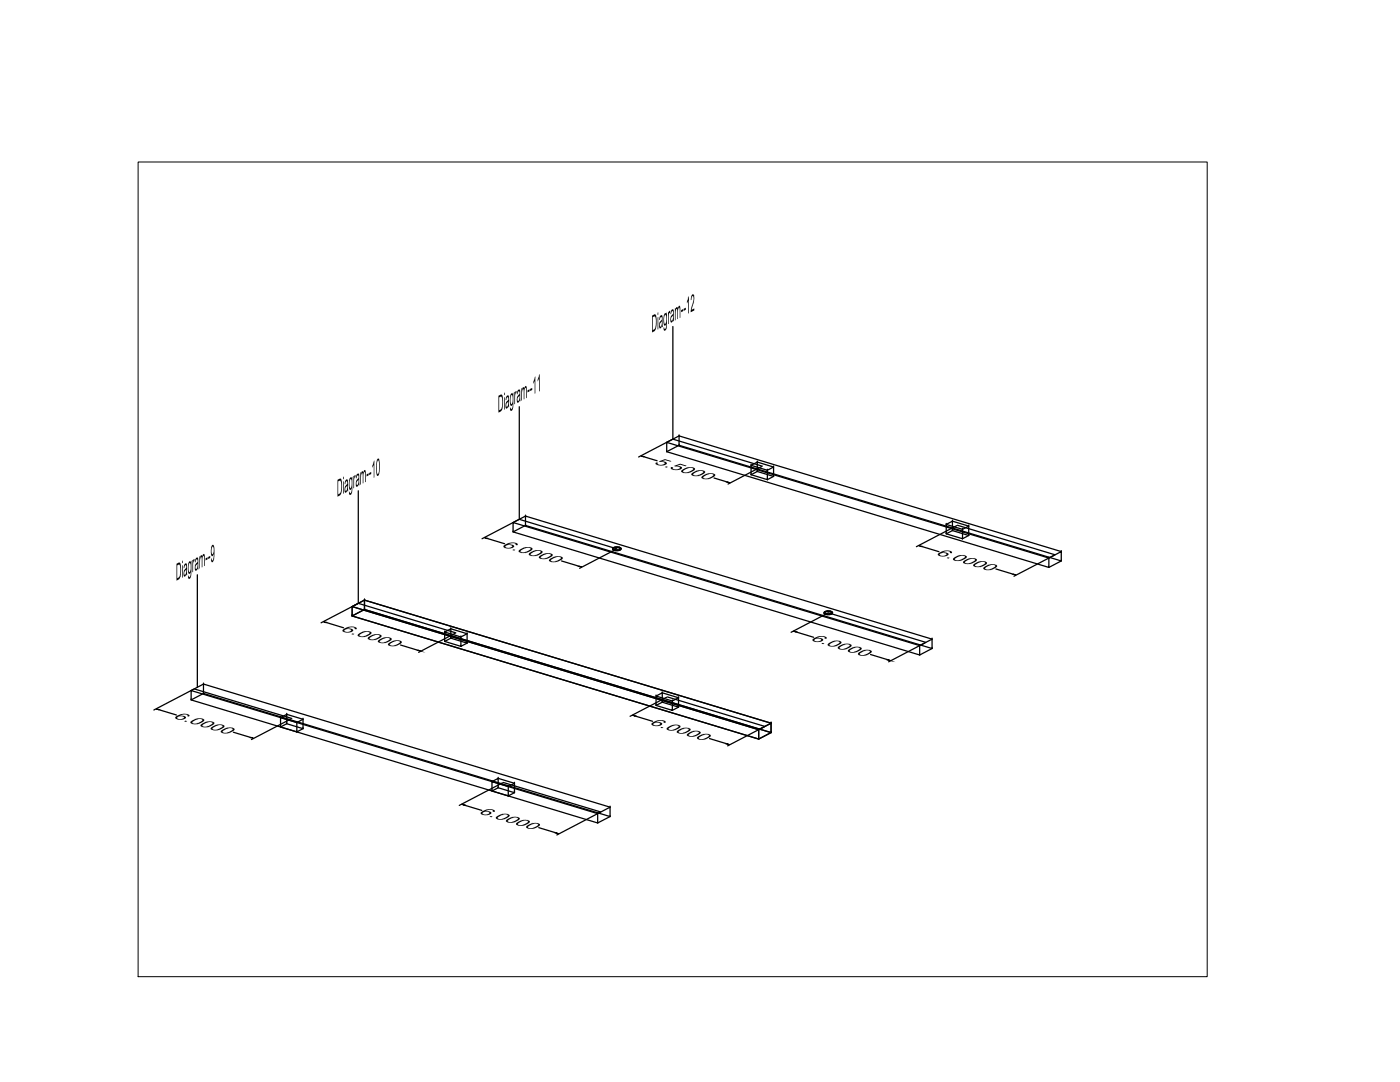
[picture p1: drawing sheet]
<svg xmlns="http://www.w3.org/2000/svg" width="279mm" height="216mm" viewBox="0 0 279 216" stroke-linecap="round" stroke-linejoin="round" font-family="sans-serif">
<!-- layer: objetc outline -->
<g fill="none" stroke="#000" stroke-width=".25">
<path d="M133.1 88.3l76.2 23.1v1.8l-76.2-23.1zM135.5 87h.1M135.5 88.9h.1M135.5 88.9l-2.4 1.2M135.5 87l-2.4 1.3M72.7 119.7h.1M72.7 119.7l-2.4 1.3M102.4 104.3l81.1 24.5v1.9l-81.1-24.6zM104.9 103h.1M104.9 104.8h.1M104.9 104.8l-2.5 1.3M104.9 103l-2.5 1.3"/>
<path d="M209.3 111.4l2.5-1.3v1.8l-2.5 1.3M209.3 111.4h.1M209.3 113.2h.1M211.8 110.1l-76.3-23.1v1.9l76.3 23M211.8 110.1h.1M211.8 111.9h.1M38.1 137.8l81.2 24.6v1.8l-81.2-24.5zM40.6 136.5h.1M40.6 138.4h.1M40.6 138.4l-2.5 1.3M40.6 136.5l-2.5 1.3M70.3 121l81.1 24.6v1.9l-81.1-24.6z"/>
<path d="M72.7 121.6h.1M72.7 121.6l-2.4 1.3M183.5 128.8l2.5-1.3v1.9l-2.5 1.3M183.5 128.8h.1M183.5 130.7h.1M186 127.5l-81.1-24.5v1.8l81.1 24.6M186 127.5h.1M186 129.4h.1M151.4 145.6l2.5-1.3v1.9l-2.5 1.3M151.4 145.6h.1M151.4 147.5h.1M153.9 144.3l-81.2-24.6v1.9l81.2 24.6"/>
<path d="M153.9 144.3h.1M153.9 146.2h.1M119.3 162.4l2.5-1.3v1.8l-2.5 1.3M119.3 162.4h.1M119.3 164.2h.1M121.8 161.1l-81.2-24.6v1.9l81.2 24.5M121.8 161.1h.1M121.8 162.9h.1"/>
</g>
<!-- layer: holes -->
<g fill="none" stroke="#000" stroke-width=".25">
<path d="M134.3 87.6l17.8 5.4M149.9 92.9l1.2-.7v1.9l-1.2 .6M149.9 92.9l3.2 .9v1.9l-3.2-1zM149.9 92.9h.1M149.9 94.7h.1M151.1 92.2l3.3 1v1.9l-3.3-1M151.1 92.2h.1M151.1 94.1h.1M153.1 93.8h.1M153.1 95.7h.1M154.4 93.2h.1M154.4 95.1h.1"/>
<path d="M154.4 93.2l-1.3 .6M154.4 95.1l-1.3 .6M103.6 103.6l19.5 5.9M122.2 109.5l.8-.3a.86 .86 0 0 1 1 .3l-.8 .3a.86 .86 0 0 1-1-.3zM122.4 109.6h.1M122.3 109.5l.7-.3a.79 .79 0 0 1 .9 .4l-.7 .3a.79 .79 0 0 1-.9-.4zM122.3 109.4l.7-.3a.79 .79 0 0 1 .9 .4l-.7 .3a.79 .79 0 0 1-.9-.4zM122.4 109.5l.6-.3a.75 .75 0 0 1 .8 .3l-.6 .3a.75 .75 0 0 1-.8-.3zM122.9 109.1l.1 .2zM123.3 109.8v.1zM123.8 109.5h.1M188.8 104.6l1.3-.6v1.9l-1.3 .6"/>
<path d="M188.8 104.6l3.3 1v1.9l-3.3-1zM188.8 104.6h.1M188.8 106.5h.1M190.1 104l3.2 1v1.9l-3.2-1M190.1 104h.1M190.1 105.9h.1M191.1 104.8l19.5 5.9M192.1 105.6h.1M193.3 105h.1M193.3 106.9h.1M193.3 105l-1.2 .6M193.3 106.9l-1.2 .6"/>
<path d="M38.8 137.5l19.4 5.9M71.5 120.4l19.5 5.9M88.7 126.1l1.3-.6v1.8l-1.3 .7M88.7 126.1l3.3 1v1.9l-3.3-1zM88.7 126.1h.1M88.7 128h.1M90 125.5l3.2 1v1.8l-3.2-1M90 125.5h.1M90 127.3h.1M92 127.1h.1M92 129h.1M93.2 126.5h.1"/>
<path d="M93.2 128.3h.1M93.2 126.5l-1.2 .6M93.2 128.3l-1.2 .7M130.9 138.9l1.3-.7v1.9l-1.3 .7M130.9 138.9l3.3 1v1.8l-3.3-.9zM130.9 138.9h.1M132.2 138.2l3.2 1v1.9l-3.2-1M132.2 138.2h.1M133.2 139.1l19.4 5.9M134.2 139.9h.1M135.4 139.2h.1M135.4 139.2l-1.2 .7"/>
<path d="M164.4 122.2l.8-.3a.86 .86 0 0 1 1 .4l-.8 .3a.86 .86 0 0 1-1-.4zM164.6 122.3h.1M164.5 122.3l.7-.3a.79 .79 0 0 1 .9 .4l-.7 .3a.79 .79 0 0 1-.9-.4zM164.5 122.2l.7-.3a.79 .79 0 0 1 .9 .4l-.7 .2a.79 .79 0 0 1-.9-.3zM164.6 122.2l.6-.2a.75 .75 0 0 1 .8 .3l-.6 .3a.75 .75 0 0 1-.8-.4zM165.1 121.9v.1zM165.3 122.3l19.5 5.9M165.5 122.5v.1zM166 122.2h.1M56 143.2l1.2-.7v1.9l-1.2 .7M56 143.2l3.2 1v1.8l-3.2-.9zM56 143.2h.1"/>
<path d="M56 145.1h.1M57.2 142.5l3.3 1v1.9l-3.3-1M57.2 142.5h.1M57.2 144.4h.1M59.2 144.2h.1M59.2 146h.1M60.5 143.5h.1M60.5 145.4h.1M60.5 143.5l-1.3 .7M60.5 145.4l-1.3 .6M98.2 156l1.2-.7v1.9l-1.2 .6M98.2 156l3.2 .9v1.9l-3.2-1z"/>
<path d="M98.2 156h.1M98.2 157.8h.1M99.4 155.3l3.3 1v1.9l-3.3-1M99.4 155.3h.1M99.4 157.2h.1M100.4 156.1l19.5 5.9M101.4 156.9h.1M102.7 156.3h.1M102.7 158.2h.1M102.7 156.3l-1.3 .6M102.7 158.2l-1.3 .6M130.9 140.8h.1"/>
<path d="M132.2 140.1h.1"/>
</g>
<!-- layer: dim -->
<g fill="none" stroke="#000" stroke-width=".25">
<path d="M128.5 91.1l2.6 .8M134.1 87.7l-6.7 3.5M142.5 95.4l2.7 .8M152 93.1l-6.7 3.5M97.2 107.4l3.5 1.1M103.5 103.7l-7.3 3.8M112.1 111.9l3.4 1.1M123 109.6l-7.3 3.8M183.9 109l3.5 1.1M190.9 104.9l-8 4.2M198.7 113.5l3.5 1.1M210.4 110.8l-8 4.2"/>
<path d="M38.6 137.5l-7.9 4.2M65.1 124.2l3.5 1.1M71.4 120.5l-7.3 3.8M79.9 128.7l3.5 1.1M90.8 126.4l-7.3 3.8M133 139.1l-7.3 3.8M158.9 126.1l3.5 1.1M165.1 122.4l-7.2 3.8M173.7 130.6l3.5 1M184.6 128.3l-7.3 3.8M31.7 141.6l3.5 1.1M46.6 146.1l3.4 1.1"/>
<path d="M58.1 143.4l-7.9 4.2M100.3 156.2l-8.6 4.5M126.8 142.9l3.4 1M141.6 147.4l3.5 1M152.5 145l-7.3 3.8M92.7 160.7l3.5 1M107.5 165.1l3.5 1.1M119.7 162.1l-8.6 4.5"/>
</g>
<g fill="#000" stroke="#000" stroke-width=".2">
<path d="M127.9 91l.6 .1-.1 .1zM145.1 96.2l.1-.1 .5 .3zM96.7 107.3l.6 .1-.1 .1zM115.5 113l.1-.1 .5 .3zM183.3 108.9l.7 .1-.2 .1zM202.1 114.6l.2-.1 .5 .3zM64.5 124l.7 .2-.2 .1zM83.3 129.8l.2-.1 .5 .2zM158.3 125.9l.7 .2h-.2zM177.1 131.7l.2-.1 .5 .2zM31.2 141.4l.6 .2-.1 .1zM50 147.2l.1-.1 .5 .2z"/>
<path d="M126.2 142.7l.6 .1-.1 .1zM145 148.5l.2-.1 .5 .2zM92.1 160.5l.7 .1-.2 .1zM110.9 166.2h.2l.5 .2z"/>
</g>
<g fill="#000">
<path d="M140 95.1l.6-.4 .8-.3h.8l.6 .3-.3 .4-1.2 .5-1.1-.1-.2-.2zM140.4 95.1l.1 .3 .7 .1 .9-.4 .3-.3-.3-.2h-.5z"/>
<path d="M109.6 111.7l.6-.4 .8-.3h.8l.5 .3-.3 .4-1.1 .5-1.1-.1-.2-.2zM110 111.7v.3h.7l.9-.3 .4-.4-.3-.2-.6 .1z"/>
<path d="M196.3 113.2l.8-.4 .7-.2 .9 .1 .3 .2-.5 .5-1.1 .4-1-.2-.2-.1zM196.7 113.3v.3h.7l.8-.3 .4-.4-.3-.2h-.4z"/>
<path d="M77.5 128.5l.7-.5 .8-.2h.8l.4 .3-.6 .6-1 .3-1-.2-.2-.2zM77.9 128.4v.3l.6 .1 1-.4 .3-.3-.3-.2h-.5z"/>
<path d="M171.3 130.3l.6-.4 .9-.2h.9l.3 .3-.4 .4-1.1 .4h-1l-.3-.2zM171.7 130.3v.3l.6 .1 1-.4 .3-.3-.3-.2h-.5z"/>
<path d="M44.1 145.8l1.4-.6h.8l.5 .3-.4 .4-1 .4h-1.1l-.2-.2zM44.5 145.9v.2l.7 .1 .9-.4 .4-.3-.3-.2h-.5z"/>
<path d="M139.2 147.1l.6-.4 .7-.3h.8l.6 .3-.3 .4-1.1 .5-1.2-.1-.2-.2zM139.5 147.1l.1 .3 .7 .1 .9-.4 .3-.3-.3-.2h-.5z"/>
<path d="M105.1 164.8l.7-.4 .9-.2 .7 .1 .4 .2-.6 .6-1 .3-1.1-.2-.1-.1zM105.4 164.9v.2l.2 .1h.6l.9-.3 .3-.4-.3-.1h-.6z"/>
</g>
<!-- layer: text -->
<path d="M134.3 65.2v22.4M71.5 97.9v22.5M103.6 81.2v22.4M39.4 114.7v22.4" fill="none" stroke="#000" stroke-width=".25"/>
<!-- layer: 0 -->
<path d="M27.6 32.3h213.3v162.6h-213.3z" fill="none" stroke="#000" stroke-width=".2"/>
<g font-size="5.3">
<text x="130" y="66.4" transform="rotate(-28 130 66.4)">Diagram--12</text>
<text x="99.4" y="82.4" transform="rotate(-28 99.4 82.4)">Diagram--11</text>
<text x="67.2" y="99.2" transform="rotate(-28 67.2 99.2)">Diagram--10</text>
<text x="35.1" y="115.9" transform="rotate(-28 35.1 115.9)">Diagram--9</text>
</g>
<g font-size="3.5">
<text x="130.3" y="92.5" transform="rotate(17 130.3 92.5)">5.5000</text>
<text x="99.9" y="109" transform="rotate(17 99.9 109)">6.0000</text>
<text x="186.6" y="110.6" transform="rotate(17 186.6 110.6)">6.0000</text>
<text x="67.8" y="125.8" transform="rotate(17 67.8 125.8)">6.0000</text>
<text x="161.6" y="127.7" transform="rotate(17 161.6 127.7)">6.0000</text>
<text x="34.4" y="143.2" transform="rotate(17 34.4 143.2)">6.0000</text>
<text x="129.4" y="144.5" transform="rotate(17 129.4 144.5)">6.0000</text>
<text x="95.3" y="162.3" transform="rotate(17 95.3 162.3)">6.0000</text>
</g>
</svg>
